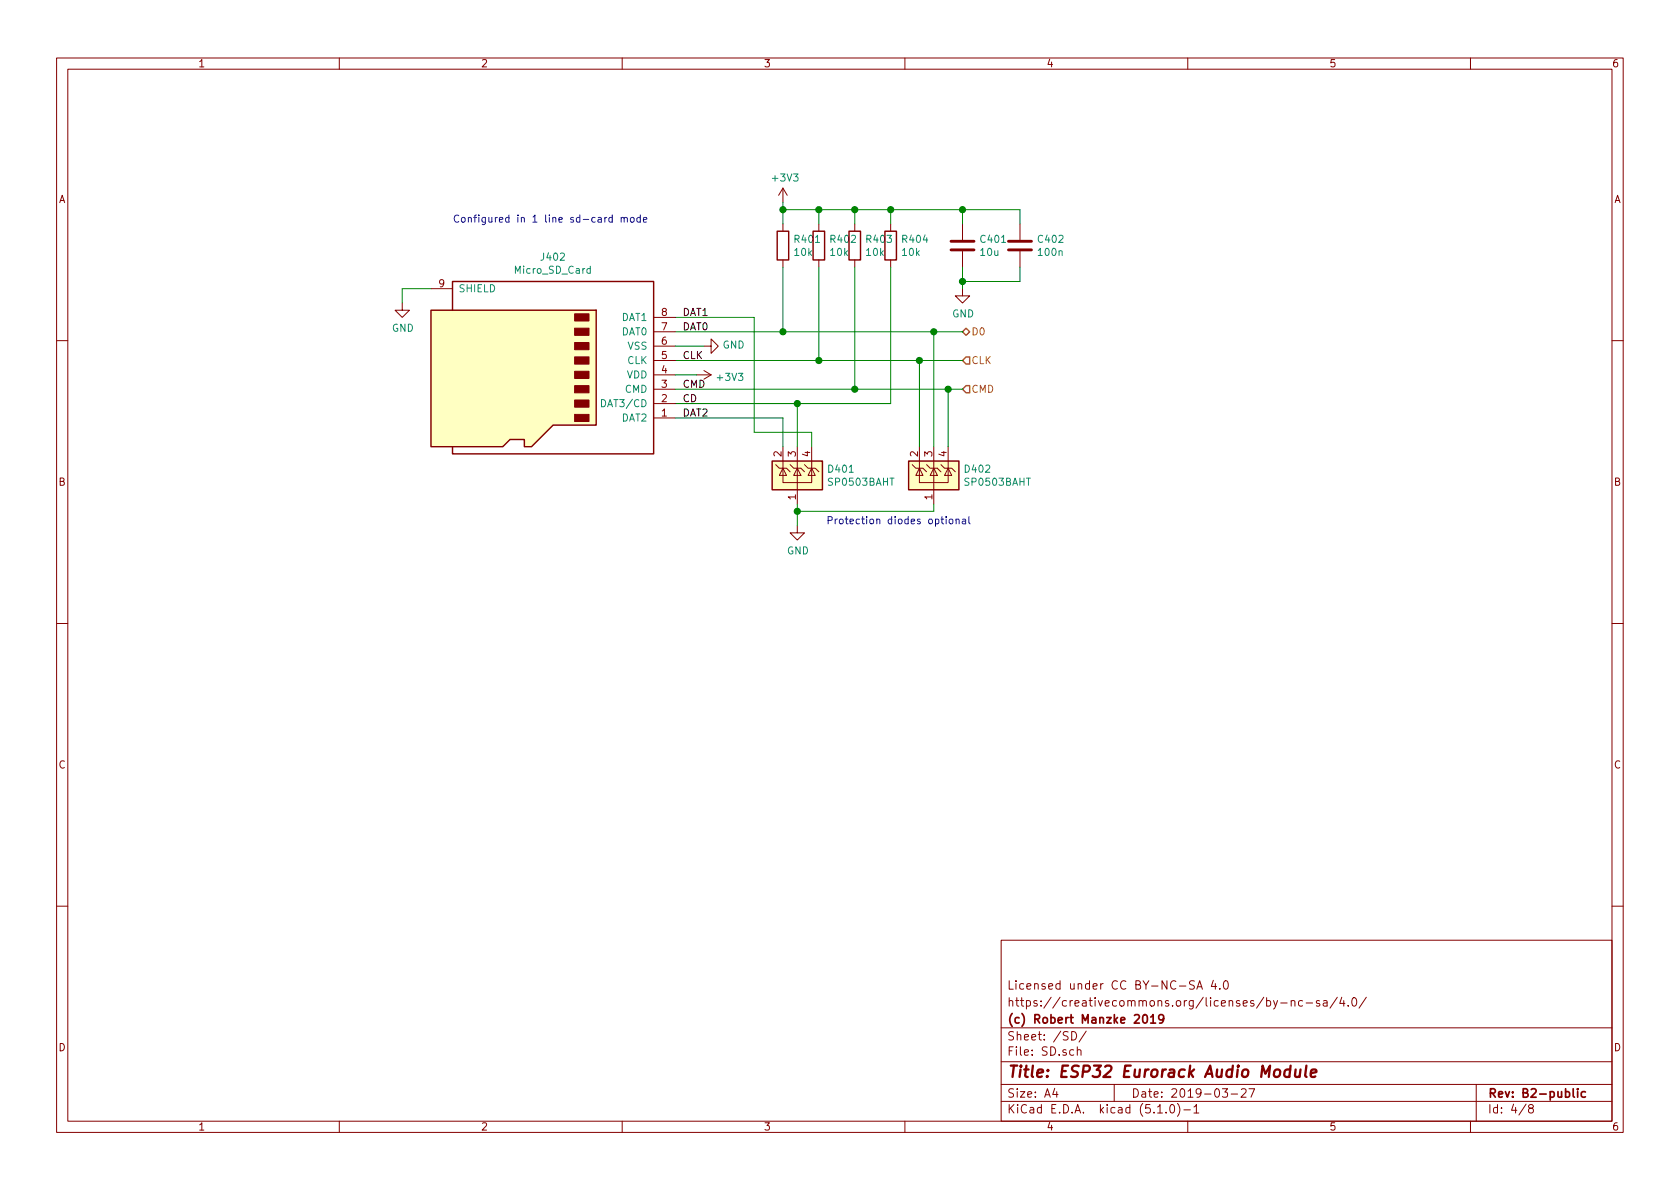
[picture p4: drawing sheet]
EESchema Schematic File Version 4
EELAYER 29 0
EELAYER END
$Descr A4 11693 8268
encoding utf-8
Sheet 4 8
Title "ESP32 Eurorack Audio Module"
Date "2019-03-27"
Rev "B2-public"
Comp "(c) Robert Manzke 2019"
Comment1 "https://creativecommons.org/licenses/by-nc-sa/4.0/"
Comment2 "Licensed under CC BY-NC-SA 4.0"
Comment3 ""
Comment4 ""
$EndDescr
$Comp
L power:GND #PWR0403
U 1 1
P 2800 2100
F 0 "#PWR0403" H 2800 1850 50  0001 C CNN
F 1 "GND" H 2805 1927 50  0000 C CNN
F 2 "" H 2800 2100 50  0001 C CNN
F 3 "" H 2800 2100 50  0001 C CNN
	1    2800 2100
	1    0    0    -1  
$EndComp
Wire Wire Line
	3000 2000 2800 2000
Wire Wire Line
	2800 2000 2800 2100
$Comp
L power:+3V3 #PWR0407
U 1 1
P 4850 2600
F 0 "#PWR0407" H 4850 2450 50  0001 C CNN
F 1 "+3V3" V 4865 2728 50  0000 L CNN
F 2 "" H 4850 2600 50  0001 C CNN
F 3 "" H 4850 2600 50  0001 C CNN
	1    4850 2600
	0    1    1    0   
$EndComp
Wire Wire Line
	4850 2600 4700 2600
$Comp
L power:GND #PWR0406
U 1 1
P 4900 2400
F 0 "#PWR0406" H 4900 2150 50  0001 C CNN
F 1 "GND" V 4905 2272 50  0000 R CNN
F 2 "" H 4900 2400 50  0001 C CNN
F 3 "" H 4900 2400 50  0001 C CNN
	1    4900 2400
	0    -1   -1   0   
$EndComp
Wire Wire Line
	4900 2400 4700 2400
$Comp
L Device:R R401
U 1 1
P 5450 1700
F 0 "R401" H 5520 1746 50  0000 L CNN
F 1 "10k" H 5520 1655 50  0000 L CNN
F 2 "Resistor_SMD:R_0603_1608Metric" V 5380 1700 50  0001 C CNN
F 3 "~" H 5450 1700 50  0001 C CNN
	1    5450 1700
	1    0    0    -1  
$EndComp
$Comp
L Device:R R402
U 1 1
P 5700 1700
F 0 "R402" H 5770 1746 50  0000 L CNN
F 1 "10k" H 5770 1655 50  0000 L CNN
F 2 "Resistor_SMD:R_0603_1608Metric" V 5630 1700 50  0001 C CNN
F 3 "~" H 5700 1700 50  0001 C CNN
	1    5700 1700
	1    0    0    -1  
$EndComp
$Comp
L Device:R R403
U 1 1
P 5950 1700
F 0 "R403" H 6020 1746 50  0000 L CNN
F 1 "10k" H 6020 1655 50  0000 L CNN
F 2 "Resistor_SMD:R_0603_1608Metric" V 5880 1700 50  0001 C CNN
F 3 "~" H 5950 1700 50  0001 C CNN
	1    5950 1700
	1    0    0    -1  
$EndComp
$Comp
L Device:R R404
U 1 1
P 6200 1700
F 0 "R404" H 6270 1746 50  0000 L CNN
F 1 "10k" H 6270 1655 50  0000 L CNN
F 2 "Resistor_SMD:R_0603_1608Metric" V 6130 1700 50  0001 C CNN
F 3 "~" H 6200 1700 50  0001 C CNN
	1    6200 1700
	1    0    0    -1  
$EndComp
Wire Wire Line
	4700 2300 5450 2300
Wire Wire Line
	5450 2300 5450 1850
Wire Wire Line
	4700 2500 5700 2500
Wire Wire Line
	5700 2500 5700 1850
Wire Wire Line
	5950 2700 5950 1850
Wire Wire Line
	4700 2800 5550 2800
Wire Wire Line
	6200 2800 6200 1850
$Comp
L power:+3V3 #PWR0401
U 1 1
P 5450 1400
F 0 "#PWR0401" H 5450 1250 50  0001 C CNN
F 1 "+3V3" H 5465 1573 50  0000 C CNN
F 2 "" H 5450 1400 50  0001 C CNN
F 3 "" H 5450 1400 50  0001 C CNN
	1    5450 1400
	1    0    0    -1  
$EndComp
Wire Wire Line
	5450 1400 5450 1450
Wire Wire Line
	6200 1550 6200 1450
Wire Wire Line
	6200 1450 5950 1450
Connection ~ 5450 1450
Wire Wire Line
	5450 1450 5450 1550
Wire Wire Line
	5700 1550 5700 1450
Connection ~ 5700 1450
Wire Wire Line
	5700 1450 5450 1450
Wire Wire Line
	5950 1550 5950 1450
Connection ~ 5950 1450
Wire Wire Line
	5950 1450 5700 1450
Wire Wire Line
	5450 2300 6500 2300
Connection ~ 5450 2300
Wire Wire Line
	5700 2500 6400 2500
Connection ~ 5700 2500
Wire Wire Line
	5950 2700 6600 2700
Connection ~ 5950 2700
Text HLabel 6700 2300 2    50   BiDi ~ 0
D0
Text HLabel 6700 2700 2    50   Input ~ 0
CMD
Text HLabel 6700 2500 2    50   Input ~ 0
CLK
$Comp
L Device:C C401
U 1 1
P 6700 1700
F 0 "C401" H 6815 1746 50  0000 L CNN
F 1 "10u" H 6815 1655 50  0000 L CNN
F 2 "Capacitor_SMD:C_0805_2012Metric" H 6738 1550 50  0001 C CNN
F 3 "~" H 6700 1700 50  0001 C CNN
	1    6700 1700
	1    0    0    -1  
$EndComp
$Comp
L Device:C C402
U 1 1
P 7100 1700
F 0 "C402" H 7215 1746 50  0000 L CNN
F 1 "100n" H 7215 1655 50  0000 L CNN
F 2 "Capacitor_SMD:C_0603_1608Metric" H 7138 1550 50  0001 C CNN
F 3 "~" H 7100 1700 50  0001 C CNN
	1    7100 1700
	1    0    0    -1  
$EndComp
Wire Wire Line
	6200 1450 6700 1450
Wire Wire Line
	7100 1450 7100 1550
Connection ~ 6200 1450
Wire Wire Line
	6700 1550 6700 1450
Connection ~ 6700 1450
Wire Wire Line
	6700 1450 7100 1450
$Comp
L power:GND #PWR0402
U 1 1
P 6700 2000
F 0 "#PWR0402" H 6700 1750 50  0001 C CNN
F 1 "GND" H 6705 1827 50  0000 C CNN
F 2 "" H 6700 2000 50  0001 C CNN
F 3 "" H 6700 2000 50  0001 C CNN
	1    6700 2000
	1    0    0    -1  
$EndComp
Wire Wire Line
	6700 1850 6700 1950
Wire Wire Line
	7100 1850 7100 1950
Wire Wire Line
	7100 1950 6700 1950
Connection ~ 6700 1950
Wire Wire Line
	6700 1950 6700 2000
$Comp
L ESP-Audio-rescue:SP0503BAHT-Power_Protection D401
U 1 1
P 5550 3300
AR Path="/5B682E0A" Ref="D401"  Part="1" 
AR Path="/5B67C7FC/5B682E0A" Ref="D401"  Part="1" 
F 0 "D401" H 5755 3346 50  0000 L CNN
F 1 "SP0503BAHT" H 5755 3255 50  0000 L CNN
F 2 "Package_TO_SOT_SMD:SOT-143" H 5775 3250 50  0001 L CNN
F 3 "http://www.littelfuse.com/~/media/files/littelfuse/technical%20resources/documents/data%20sheets/sp05xxba.pdf" H 5675 3425 50  0001 C CNN
	1    5550 3300
	1    0    0    -1  
$EndComp
$Comp
L ESP-Audio-rescue:SP0503BAHT-Power_Protection D402
U 1 1
P 6500 3300
AR Path="/5B682E68" Ref="D402"  Part="1" 
AR Path="/5B67C7FC/5B682E68" Ref="D402"  Part="1" 
F 0 "D402" H 6705 3346 50  0000 L CNN
F 1 "SP0503BAHT" H 6705 3255 50  0000 L CNN
F 2 "Package_TO_SOT_SMD:SOT-143" H 6725 3250 50  0001 L CNN
F 3 "http://www.littelfuse.com/~/media/files/littelfuse/technical%20resources/documents/data%20sheets/sp05xxba.pdf" H 6625 3425 50  0001 C CNN
	1    6500 3300
	1    0    0    -1  
$EndComp
$Comp
L power:GND #PWR0408
U 1 1
P 5550 3650
F 0 "#PWR0408" H 5550 3400 50  0001 C CNN
F 1 "GND" H 5555 3477 50  0000 C CNN
F 2 "" H 5550 3650 50  0001 C CNN
F 3 "" H 5550 3650 50  0001 C CNN
	1    5550 3650
	1    0    0    -1  
$EndComp
Wire Wire Line
	5550 3500 5550 3550
Wire Wire Line
	6500 3500 6500 3550
Wire Wire Line
	6500 3550 5550 3550
Connection ~ 5550 3550
Wire Wire Line
	5550 3550 5550 3650
Wire Wire Line
	4700 2900 5450 2900
Wire Wire Line
	5450 2900 5450 3100
Wire Wire Line
	5550 3100 5550 2800
Connection ~ 5550 2800
Wire Wire Line
	5550 2800 6200 2800
Wire Wire Line
	6400 3100 6400 2500
Connection ~ 6400 2500
Wire Wire Line
	6400 2500 6700 2500
Wire Wire Line
	6500 3100 6500 2300
Connection ~ 6500 2300
Wire Wire Line
	6500 2300 6700 2300
Wire Wire Line
	5250 3000 5250 2200
Wire Wire Line
	5250 2200 4700 2200
$Comp
L Connector:Micro_SD_Card J402
U 1 1
P 3800 2600
F 0 "J402" H 3750 1783 50  0000 C CNN
F 1 "Micro_SD_Card" H 3750 1874 50  0000 C CNN
F 2 "Connector_Card:microSD_HC_Hirose_DM3D-SF" H 4950 2900 50  0001 C CNN
F 3 "http://katalog.we-online.de/em/datasheet/693072010801.pdf" H 3800 2600 50  0001 C CNN
	1    3800 2600
	-1   0    0    1   
$EndComp
Text Label 4750 2200 0    50   ~ 0
DAT1
Text Label 4750 2300 0    50   ~ 0
DAT0
Text Label 4750 2500 0    50   ~ 0
CLK
Text Label 4750 2700 0    50   ~ 0
CMD
Text Label 4750 2800 0    50   ~ 0
CD
Text Label 4750 2900 0    50   ~ 0
DAT2
Wire Wire Line
	4700 2700 5950 2700
Wire Wire Line
	5250 3000 5650 3000
Wire Wire Line
	5650 3000 5650 3100
Wire Wire Line
	6600 3100 6600 2700
Connection ~ 6600 2700
Wire Wire Line
	6600 2700 6700 2700
Text Notes 3150 1550 0    50   ~ 0
Configured in 1 line sd-card mode
Text Notes 5750 3650 0    50   ~ 0
Protection diodes optional
$EndSCHEMATC
